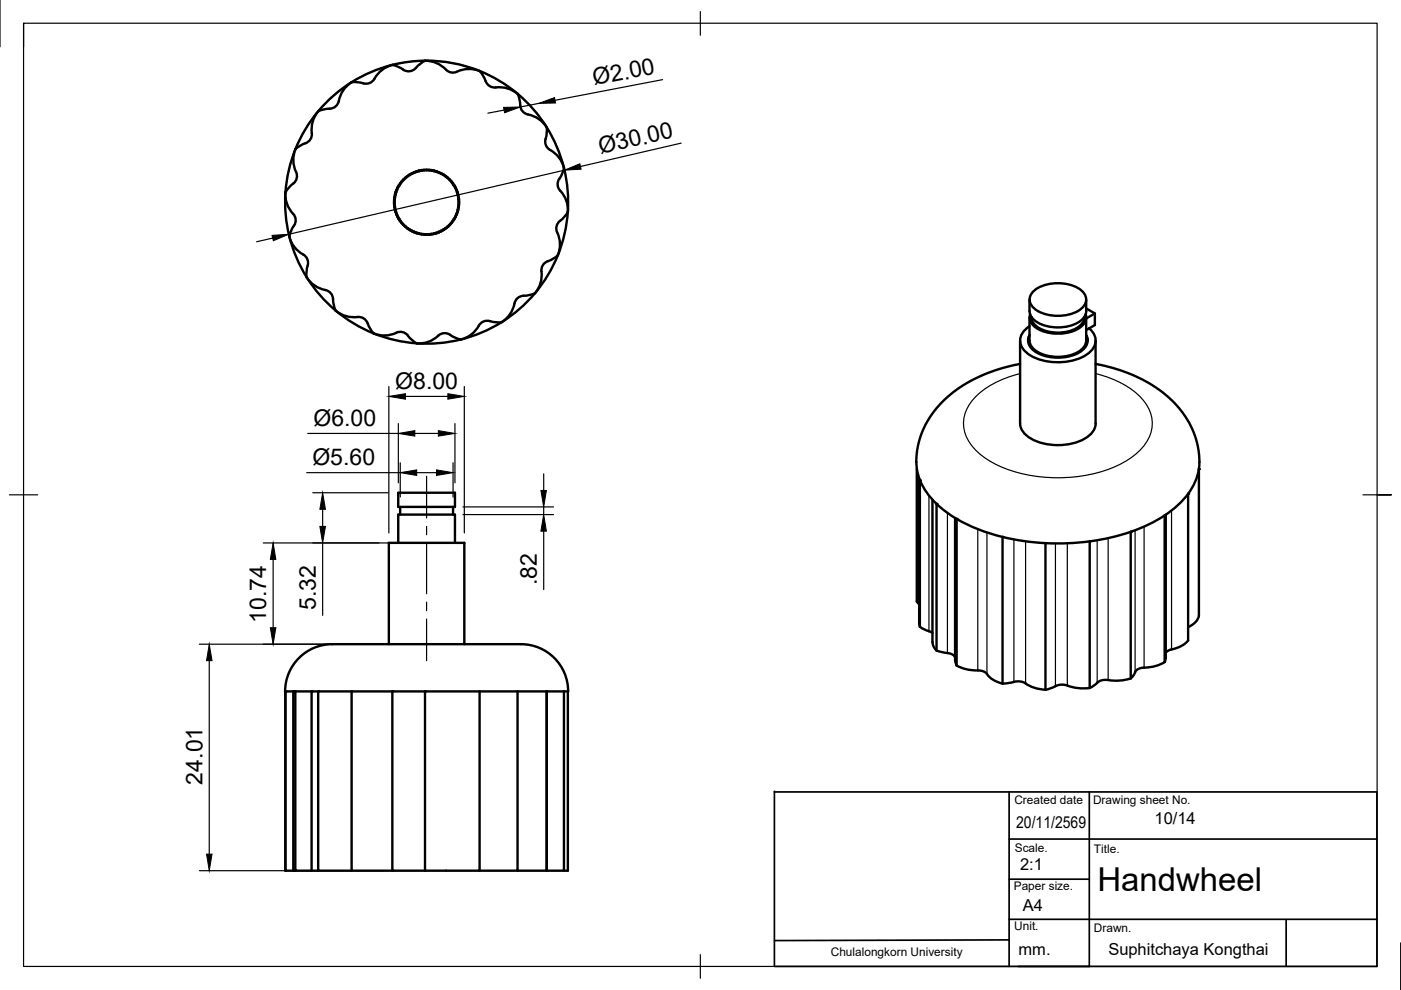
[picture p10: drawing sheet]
<svg xmlns="http://www.w3.org/2000/svg" width="297mm" height="210mm" viewBox="0 0 297 210" stroke-linecap="round" stroke-linejoin="round" font-family="sans-serif">
<!-- layer: Visible -->
<g fill="none" stroke="#000" stroke-width=".51">
<path d="M74.6 17.4a6.5 6.5 0 0 0-2.9 4.5 2 2 0 0 1-1.8 1.1M74.6 17.4a30 30 0 0 0-7.1 6.2M85.5 14.7a3.2 3.2 0 0 0-4.8 .4l-.9 1a2.32 2.32 0 0 1-3.3 1.4l-2-.1M90.1 12.9a6.5 6.5 0 0 1 4.9 2.2 2.33 2.33 0 0 0 2.5-.2 6 6 0 0 1 4.2 .2M90.1 12.9a30 30 0 0 0-15.5 4.5M90.1 12.9a30 30 0 0 1 11.6 2.1M90.1 12.9l-1.6 1.1a2.15 2.15 0 0 1-3 .8M101.7 15.1l.6 .7 .7 1.4M101.7 15a30 30 0 0 1 8 4.9M103 17.2a2.22 2.22 0 0 0 2.8 1.3 6 6 0 0 1 3.9 1.4M109.7 19.9a30 30 0 0 1 6.2 7.1M109.8 19.9l.5 1.9a2.32 2.32 0 0 0 2.3 2.6 6 6 0 0 1 3.3 2.6"/>
<path d="M66.1 28.2a2.12 2.12 0 0 1-1.8 2.3l-.5 .3a2.53 2.53 0 0 0-1.5 2.2 6.7 6.7 0 0 0 .6 3.9 2.19 2.19 0 0 1-1.1 2.3l-1.3 1.6M67.5 23.6a6 6 0 0 0-1.4 4.6M67.5 23.6a30 30 0 0 0-7 17.2M69.9 23l-1 .1-1.4 .5M84.3 39.7v.1M84.6 39.3h.1h-.2M84.9 38.8l.1 .1M85.2 38.4l.1 .1M85.6 38v.1M86 37.6v.1M86.4 37.3l.1 .1M86.9 37v.1l-.1-.1"/>
<path d="M87.3 36.7l.1 .1h-.1M87.8 36.5v.1v-.1M88.3 36.3v.1v-.1M88.9 36.2v.1l-.1-.1M88.9 36.2l-.6 .1M89.4 36.1v.1M89.4 36.1a6.9 6.9 0 0 1 7.6 8.9 6.9 6.9 0 0 1-11.4 2.8 6.9 6.9 0 0 1 2.7-11.5M89.4 36.1l-.5 .1M89.9 36v.1M90.4 36v.1M91 36v.1M91.5 36.1v.1"/>
<path d="M92 36.2v.1l.1-.1M92.6 36.3l-.1 .1 .1-.1M93.1 36.5l-.1 .1 .1-.1M93.6 36.7l-.1 .1h.1M94 37v.1l.1-.1M94.5 37.3l-.1 .1M94.9 37.6l-.1 .1M95.3 38l-.1 .1M95.7 38.4l-.1 .1M96 38.8l-.1 .1M96.3 39.3h-.1h.2M96.6 39.7v.1"/>
<path d="M115.7 29.4a2.23 2.23 0 0 0 1.5 2.8 6 6 0 0 1 2.4 3.4M115.9 27a30 30 0 0 1 3.7 8.6M115.9 27v1l-.2 1.5M119.6 35.6a30 30 0 0 1 .8 9.4M119.6 35.6l-.7 1.9a2.28 2.28 0 0 0 .3 3.5 6 6 0 0 1 1.2 4M60.5 40.8a6 6 0 0 0 1.6 4.5M60.5 40.8a30 30 0 0 0 .8 9.3M61.3 50.1a6.4 6.4 0 0 0 3.4 4.1 2.18 2.18 0 0 1 .4 2.6l-.1 .5a2.51 2.51 0 0 0 .9 2.6 6 6 0 0 0 3.1 1.6M61.3 50.1a30 30 0 0 0 9.9 15.7M62.1 45.3a2.1 2.1 0 0 1-.1 3l-.7 1.8M83.5 42.9h.2M83.6 42.3h.1"/>
<path d="M83.6 43.4h.1M83.6 41.8h.2M83.6 44h.2M83.7 41.2l.1 .1h-.1M83.7 44.5h.1M83.9 40.7l.1 .1h-.1M83.9 45h.1l-.1 .1M84.1 45.5h.1h-.1M84.1 40.2l.1 .1h-.1M84.3 46h.1M84.5 46.5h.1M85 46.9h-.1"/>
<path d="M85.3 47.3l-.1 .1M85.6 47.7v.1M86 48v.1M86.5 48.4l-.1 .1M86.8 48.8l.1-.1v.1M87.3 49l.1-.1-.1 .1M87.8 49.2v-.1v.2M88.3 49.3v.1M88.8 49.6h.1M89.4 49.6v.1M89.9 49.6v.2M90.4 49.7v.1"/>
<path d="M91 49.6v.2M91.5 49.6v.1M92 49.6h.1M92.6 49.4l-.1-.1 .1 .2M93.1 49.2l-.1-.1 .1 .2M93.6 49l-.1-.1 .1 .1M94.1 48.8l-.1-.1v.1M94.4 48.4l.1 .1M94.8 48l.1 .1M95.2 47.7l.1 .1M95.6 47.3l.1 .1M95.9 46.9h.1"/>
<path d="M96.4 46.5h-.1M96.6 46h.1M96.8 40.2l-.1 .1h.1M96.8 45.5h-.1h.1M97 40.7l-.1 .1h.1M97 45h-.1l.1 .1M97.1 41.8h.2M97.1 44h.2M97.2 41.2l-.2 .1h.2M97.2 44.5h-.1M97.2 42.3h.1M97.2 43.4h.1"/>
<path d="M97.2 42.9h.1M114.8 57.5a6 6 0 0 1-1.4 4.7M118.7 46.8a2.21 2.21 0 0 0-.3 3.2 6 6 0 0 1-.1 4.1l-1.7 1.1a2.15 2.15 0 0 0-1.8 2.3M120.4 45l-.6 .8-1.1 1M120.4 45a30 30 0 0 1-7 17.2M69 61.5a2.12 2.12 0 0 1 1.6 2.4l.6 2M71.2 65.9a6.4 6.4 0 0 0 5.1 1.3 2 2 0 0 1 1.6 1.4M71.2 65.8a30 30 0 0 0 8 4.9M78 68.6l.6 1.3 .6 .8M79.2 70.7a6.3 6.3 0 0 0 5.3-.3 2 2 0 0 1 2 .8M79.2 70.7a30 30 0 0 0 18.5 1.3M95.4 71l.9 .5 1.4 .5"/>
<path d="M95.4 71a2.22 2.22 0 0 0-3 .6 6 6 0 0 1-4 1.2l-.9-.5-1-1.1M106.4 68.3a30 30 0 0 1-8.7 3.7M106.4 68.3l-2-.1a2.32 2.32 0 0 0-3.3 1.5 6 6 0 0 1-3.4 2.3M111 62.7a2.24 2.24 0 0 0-2.1 2.3 6 6 0 0 1-2.5 3.3M113.4 62.2a30 30 0 0 1-7 6.1M113.4 62.2l-1.4 .4-1 .1M216.3 72.2v17.6a4.5 4.5 0 0 0 3.3 3.7 12.3 12.3 0 0 0 11.2-1 3.5 3.5 0 0 0 1.5-2.7M216.3 77.2l-3.9 .9-4.4 1.6-3.9 2.1-3 2.2-2.6 2.7-2.3 3.4-1.2 3-.6 3.3a11.8 11.8 0 0 0 4.2 10.4M218 72.2l.3-1.1a2.63 2.63 0 0 0 1.5 3.7 9.6 9.6 0 0 0 9.6-.5 2.44 2.44 0 0 0 .9-3.2l.3 1.1M218.3 67.3v4.9a3.7 3.7 0 0 0 3 3 8.9 8.9 0 0 0 8.2-1.3l.7-1.1 .1-.6v-4.9M218.3 63.5v2.5M218.3 69.2a3.3 3.3 0 0 0-.6 5.6 11.9 11.9 0 0 0 13.3 0 3.1 3.1 0 0 0-.1-5.2"/>
<path d="M218.3 66a3.7 3.7 0 0 0 3 2.9 8.9 8.9 0 0 0 8.2-1.2l.7-1.1 .1-.6M218.4 66.6a2.73 2.73 0 0 0 1.8 3.2 9.2 9.2 0 0 0 8.9-.4 2.51 2.51 0 0 0 1.1-2.8M218.7 67.2a2.94 2.94 0 0 0 2 2.6 8.3 8.3 0 0 0 8.4-.9 2.22 2.22 0 0 0 .8-1.7M219.4 61.5a8.9 8.9 0 0 1 9.8 0 2.36 2.36 0 0 1 0 4 8.9 8.9 0 0 1-9.8 0 2.36 2.36 0 0 1 0-4zM230.3 65.4l1.8 1.1v2.4l-1.8 1.1M230.3 63.5v2.5M232.1 66.5l-1.8 1M232.3 77.2l3.9 .9 4.1 1.5 4 2 3.1 2.4 2.7 2.7 2.1 3 1.4 3.4 .7 3.6a11.6 11.6 0 0 1-4 9.8l-1.9 1.7-1.5 1.1M232.3 72.2v17.6M194.4 99.5v28l.5 .6M254.2 99.5v31a3.5 3.5 0 0 1-2.3 2.5M84.4 104.5h12.1v3h-12.1z"/>
<path d="M84.4 115.1v-6h12.1v6M84.8 107.5v1.6M96.1 107.5v1.6M194.9 101.4v30.7a1.1 1.1 0 0 0 .8 1.2l2 .9M195 101.8v31.1M197.7 106v30.1l.2 .8 .7 1M198.6 106.8v31.1M198.6 106.8a30.3 30.3 0 0 0 14 7.1M202.5 109.8v30.2M202.8 110v31.1M212.6 113.8v31.1a5.4 5.4 0 0 1-3.6-2.2l-.7-.4a12.6 12.6 0 0 1-5.5-1.2l-.3-1.1M212.6 113.9l4.4 .8 4.7 .5"/>
<path d="M221.7 115.2v31.1M231 114.8v31.1M231 114.8l-4.6 .4h-4.7M239.7 112.8v31M246.9 109.3v31.1M246.9 109.3a38.3 38.3 0 0 1-15.9 5.5M247.2 109.1v30.3M251.9 104.7v31.1M82.4 136.6v-21.5h16v21.5M198.6 137.9l2.8 .6a1.53 1.53 0 0 1 1.1 .9M247.2 139.4l-.3 1M248.4 137.7l-.8 .3-.4 .4"/>
<path d="M251.9 135.8l-1.1 1-1.1 .5-1.3 .4M60.4 146.6h2.2M60.5 146.6a10.2 10.2 0 0 1 11.5-10h36.9a10.2 10.2 0 0 1 11.6 10M60.5 146.6v38M60.5 146.6v38h2.1M62.2 146.6v38M62.6 146.6h20.6M62.6 146.6v38h4.9M66.1 146.6v38M67.5 146.6v38h7M74.5 146.6v38h8.7M83.2 146.6h6.9"/>
<path d="M83.2 146.6v38h6.9M90.1 146.6h11.6M90.1 146.6v38h11.6v-38M101.7 146.6h8M109.7 146.6h6.2M109.7 146.6v38h-8M115.9 146.6h3.7M115.9 146.6v38h-6.2M115.9 146.6v38M119.6 146.6h.9M119.6 146.6v38h-3.7M120.4 146.6v38h-.8"/>
<path d="M217.4 144.9l1 .6 1.2 .4 2.1 .3M217.5 144.9a3.7 3.7 0 0 0-3.5-.1l-1.4 .1M226.3 145.4l1.9 .5h2.8M226.3 145.4a3.6 3.6 0 0 0-3.3 .4l-1.3 .4M239.7 143.8a10.8 10.8 0 0 1-5.3 .3 2.82 2.82 0 0 0-2.3 1.1l-1.1 .7M240.7 142.5l-.4 .7-.6 .6M246.9 140.4a9.3 9.3 0 0 1-4.9 1.2 1.65 1.65 0 0 0-1.3 .9"/>
<circle cx="90.4" cy="42.9" r="6.8"/>
</g>
<g fill="#000">
<circle cx="254.2" cy="99.5" r=".25"/>
<circle cx="195" cy="101.8" r=".25"/>
<circle cx="198.6" cy="106.8" r=".25"/>
<circle cx="202.8" cy="110" r=".25"/>
<circle cx="212.6" cy="113.8" r=".25"/>
<circle cx="221.7" cy="115.2" r=".25"/>
<circle cx="231" cy="114.8" r=".25"/>
<circle cx="239.7" cy="112.8" r=".25"/>
<circle cx="246.9" cy="109.3" r=".25"/>
<circle cx="251.9" cy="104.7" r=".25"/>
<circle cx="60.5" cy="146.6" r=".25"/>
<circle cx="62.2" cy="146.6" r=".25"/>
<circle cx="62.6" cy="146.6" r=".25"/>
<circle cx="66.1" cy="146.6" r=".25"/>
<circle cx="67.5" cy="146.6" r=".25"/>
<circle cx="74.5" cy="146.6" r=".25"/>
<circle cx="83.2" cy="146.6" r=".25"/>
<circle cx="90.1" cy="146.6" r=".25"/>
</g>
<!-- layer: Visible Narrow -->
<g fill="none" stroke="#000" stroke-width=".25">
<path d="M216.3 79.2a18.8 18.8 0 0 0-10.2 5.7 7.3 7.3 0 0 0 .5 10.2 22.5 22.5 0 0 0 14 6 29 29 0 0 0 19.4-4.2 8.5 8.5 0 0 0 4-9 12.2 12.2 0 0 0-7-7l-3-1.2-1.7-.5M254.2 99.4v.1M195 101.8h.1M197 105.1v28.7M198.5 106.8h.1M198.6 106.8h.1M200.9 108.8v29.7M202.8 110l.1 .1M202.8 110h.1M207.3 112.2v30M209.3 112.9v30M212.5 113.8h.1"/>
<path d="M212.6 113.8h.1M215 114.4v30.2M217.4 114.8v30.1M221.6 115.2h.1M221.7 115.2h.1M223.8 115.2v30.3M226.3 115.2v30.2M231 114.8h-.1M231 114.8h.1M232.6 114.5v30.3M234.9 114.1v30.1M239.7 112.8h.1"/>
<path d="M239.7 112.7h.1M240.7 112.4v30.1M242.6 111.6v30M246.9 109.3h.1M248.4 108.2v29.5M251.9 104.7h.1"/>
</g>
<!-- layer: BORDER -->
<path d="M0 -.1v10M5 4.9v200h287v-200h-287v5M148.5 2.4v5.1M2 104.9h6M289 104.9h6h-3M297 199.9v10M148.5 202.4v5" fill="none" stroke="#000" stroke-width=".25"/>
<!-- layer: TITLEBLOCK -->
<path d="M164.2 167.9h127.7v37h-127.7M164.2 167.8v37M214 177.9h77.9M214 167.9v37M230.9 167.9v37M214 194.9h77.9M214 199.3l-49.8 .1M214 186.4h16.9M272.7 195v9.8" fill="none" stroke="#000" stroke-width=".36"/>
<!-- layer: Smart Centers -->
<path d="M90.4 101v8.8M90.4 111.6v1.8M90.4 115.2v10.7M90.4 127.7v1.8M90.4 131.2v8.9" fill="none" stroke="#000" stroke-width=".25"/>
<!-- layer: FD_Dimensions -->
<g fill="none" stroke="#000" stroke-width=".25">
<path d="M140.5 16.9l-22.8 4.4M106.9 23.3l-3.5 .7M114.2 21.9l-3.9 .8M119.7 36.1l-58.5 13.6M120.1 38.1a30 30 0 0 0-29.9-25.2 30 30 0 0 0-29.5 25.8M144.4 30.3l-21.3 5M57.8 50.5l-3.4 .8M65.3 91.9h19.2M82.4 82v31M84.5 89.8v12.6M84.9 98.1v7.3M86 84h9"/>
<path d="M87.9 91.9h5M96.1 98.1v7.3M96.5 89.8v12.6M98.4 82v31M55.8 115.1h26.5M57.9 118.6v14.5M65 100.2h19.9M66.3 104.5h16M68.4 108v3.6M68.4 115.1v15.4M88.3 100.2h4.2M98.1 107.5h19.3"/>
<path d="M98.1 109.1h19.3M115.3 100.5v3.5M115.3 107.5v1.6M115.3 112.6v12.4M42.3 136.6h38M44.4 140.1v41M42.3 184.6h38.8"/>
</g>
<g fill="#000" stroke="#000" stroke-width=".21">
<path d="M106.8 22.8l3.5-.1-3.3 1.2zM114.2 21.9l3.4-1.2 .2 1.1zM119.7 36.1l3.2-1.4 .3 1.2zM57.7 49.9l3.5-.2-3.2 1.3zM82.4 84l3.6-.5v1.1zM84.5 91.9l3.4-.6v1.2zM84.9 100.2l3.4-.6v1.2zM92.5 99.6l3.6 .6-3.6 .6zM92.9 91.3l3.6 .6-3.6 .6zM95 83.5l3.4 .5-3.4 .6zM57.9 115.1l.6 3.5h-1.2zM68.4 104.5l.6 3.5h-1.2z"/>
<path d="M67.8 111.6h1.2l-.6 3.5zM114.7 104h1.1l-.5 3.5zM115.3 109.1l.5 3.5h-1.1zM57.3 133.1h1.2l-.6 3.5zM44.4 136.6l.6 3.5h-1.2zM43.8 181.1h1.2l-.6 3.5z"/>
</g>
<text font-size="7" x="232.7" y="188.9">Handwheel</text>
<g font-size="4.9">
<text x="126" y="18.1" transform="rotate(-11 126 18.1)">Ø2.00</text>
<text x="127.3" y="32.7" transform="rotate(-13 127.3 32.7)">Ø30.00</text>
<text x="83.8" y="82.5">Ø8.00</text>
<text x="66.5" y="90.4">Ø6.00</text>
<text x="66.2" y="98.7">Ø5.60</text>
<text x="113.8" y="124.1" transform="rotate(-90 113.8 124.1)">.82</text>
<text x="67" y="129.3" transform="rotate(-90 67 129.3)">5.32</text>
<text x="56.5" y="132.1" transform="rotate(-90 56.5 132.1)">10.74</text>
<text x="42.9" y="166.3" transform="rotate(-90 42.9 166.3)">24.01</text>
</g>
<g font-size="3.5">
<text x="215.5" y="175.5">20/11/2569</text>
<text x="244.8" y="174.6">10/14</text>
<text x="216.3" y="184.4">2:1</text>
<text x="216.9" y="193.2">A4</text>
<text x="216" y="202.5">mm.</text>
<text x="235" y="202.5">Suphitchaya Kongthai</text>
</g>
<g font-size="2.5">
<text x="215.1" y="170.4">Created date</text>
<text x="231.8" y="170.5">Drawing sheet No.</text>
<text x="215.2" y="180.6">Scale.</text>
<text x="231.9" y="180.9">Title.</text>
<text x="214.9" y="188.7">Paper size.</text>
<text x="215" y="197.3">Unit.</text>
<text x="231.9" y="197.7">Drawn.</text>
<text x="176.1" y="202.8">Chulalongkorn University</text>
</g>
</svg>
